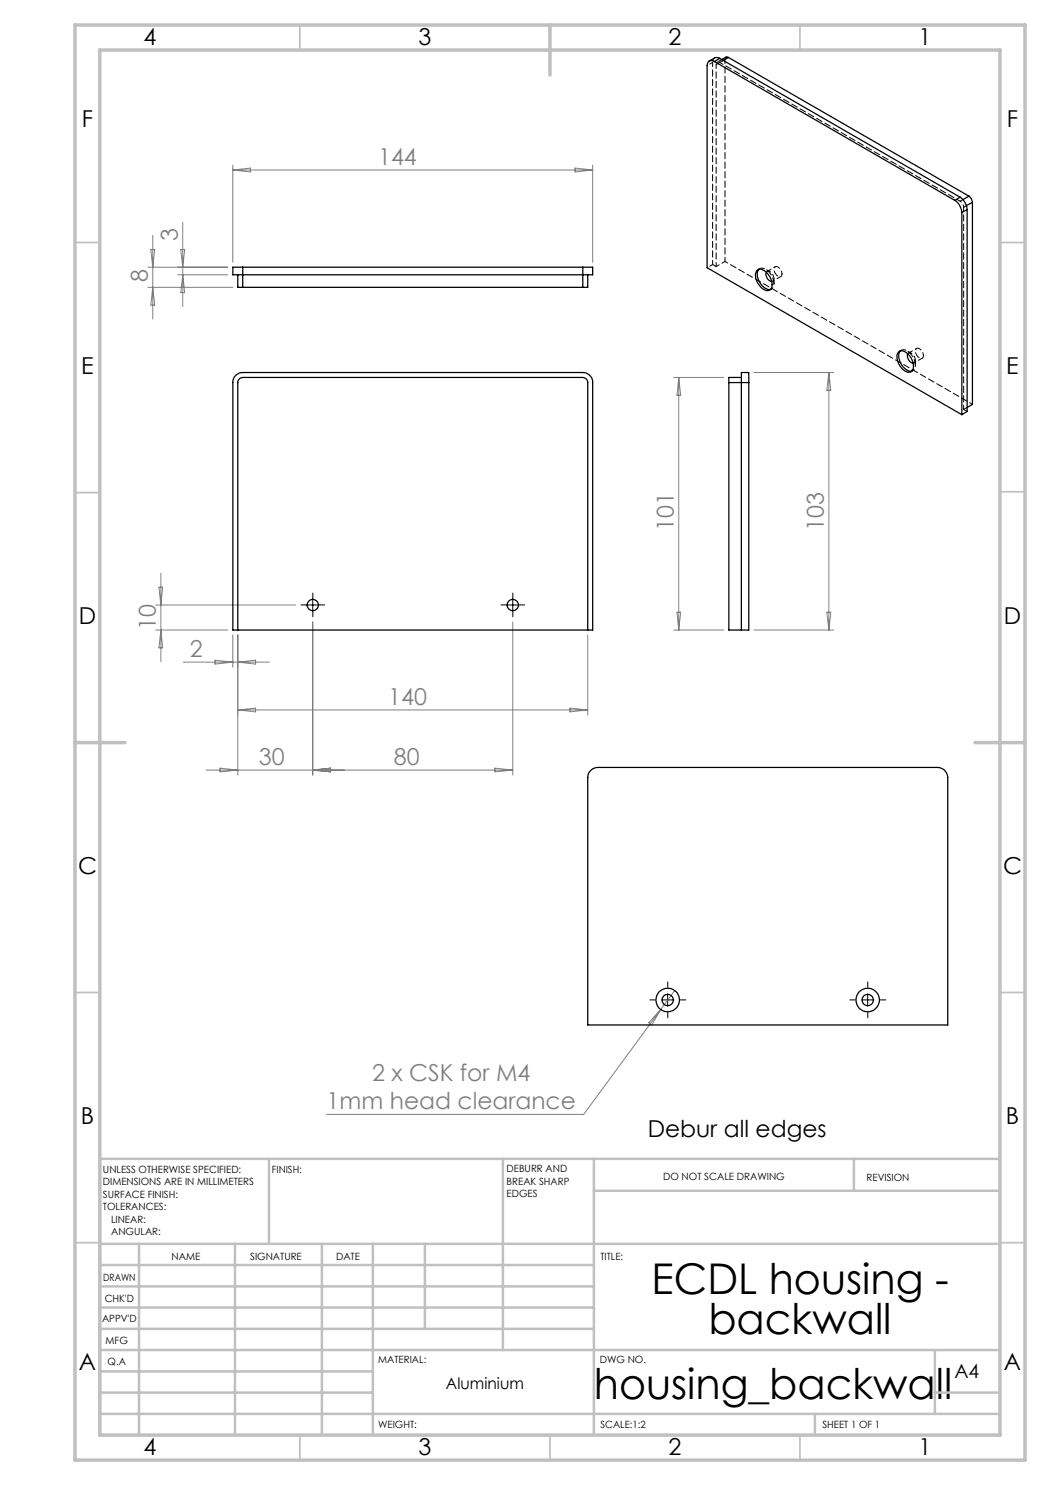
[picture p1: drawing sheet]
<svg xmlns="http://www.w3.org/2000/svg" width="210mm" height="297mm" viewBox="0 0 210 297" stroke-linecap="round" stroke-linejoin="round" font-family="sans-serif">
<g fill="none" stroke="#000" stroke-width=".2" stroke-dasharray="15.2 1.3 1.3 1.3">
<path d="M62.6 119.7v-1.1M102.6 119.7v-1.1M61.3 121h-1.1M62.6 122.2v1.2M63.8 121h1.1M101.3 121h-1.1M102.6 122.2v1.2M103.8 121h1.1M131.1 200h-1.1M133.6 197.5v-1.1M136.1 200h1.1M171.1 200h-1.1"/>
<path d="M173.6 197.5v-1.1M176.1 200h1.1M133.6 202.5v1.1M173.6 202.5v1.1"/>
</g>
<path d="M62.5 119.8v2.5M102.6 119.8v2.5M61.3 121h2.5M101.3 121h2.5M132.3 200h2.5M133.5 198.8v2.5M172.3 200h2.5M173.5 198.8v2.5" fill="none" stroke="#000" stroke-width=".2"/>
<g fill="none" stroke="#c0c0c0" stroke-width=".35">
<path d="M60 5v5M160 5v5M15 48.5h5M200 48.5h5M15 98.5h5M200 98.4h5M15 198.5h5M200 198.5h5M15 248.5h5M200 248.5h5M60 287v5M110 287v5"/>
<path d="M160 287v5"/>
</g>
<g fill="none" stroke="#c0c0c0" stroke-width=".5">
<path d="M53.8 231.8v17M100.6 231.8v38.2M118.8 231.8v55.2M118.8 238.2h81.2M170.8 231.8v6.4M200 231.8h-180v55.2M20 248.8h180M20 257.3h98.8M20 253h98.8M27.8 248.8v38.2M47 248.8v38.2M64.4 248.8v38.2"/>
<path d="M74.6 248.8v38.2M85 248.8v17M20 265.8h98.8M20 261.5h98.8M20 278.5h54.6M20 274.3h54.6M20 270h180M187 278.5h13M187 270v12.8M20 282.8h180M163 282.8v4.2"/>
</g>
<path d="M15 5h190v287h-190zM20 10h180v277h-180zM110 5v10M15 148.5h10M195 148.5h10" fill="none" stroke="#c0c0c0" stroke-width=".7"/>
<g fill="none" stroke="#808080" stroke-width=".2">
<path d="M46.6 33v19.5M46.6 34h71.9M46.6 34l3.5-.4v.8zM115 33.6l3.5 .4-3.5 .4zM118.5 33v19.5M29.6 57.5h17M29.6 53.4h15.9M30.2 49.9h.7l-.3 3.5zM30.6 47.1v16.7M30.6 57.5l.3 3.5h-.7zM35.6 55h9.9M36.2 49.9h.7l-.4 3.5z"/>
<path d="M36.5 44.4v16.9M36.5 55l.4 3.5h-.7zM134.8 75.5h9.9M135.7 75.5v50.5M135.7 75.5l.4 3.6h-.7zM150.8 74.5h16M165.8 74.5v51.5M165.8 74.5l.4 3.6h-.8zM31.8 117.4h.7l-.3 3.6zM32.2 114.6v17.8M31.2 126h14.3M31.2 121h28"/>
<path d="M32.2 126l.3 3.6h-.7zM36.7 132.4h17.2M43 132l3.6 .4-3.6 .4zM46.6 127v6.5M47.6 127v28M47.6 132.4l3.5-.4v.8zM62.5 124.4v30.6M102.6 124.4v30.6M117.5 127v16M134.8 126h9.9M135.4 122.4h.7l-.4 3.6zM150.8 126h16"/>
<path d="M165.4 122.4h.8l-.4 3.6zM41.2 154h61.4M44 153.6l3.6 .4-3.6 .4zM47.6 142l3.5-.4v.8zM47.6 142h69.9M62.5 154l3.6-.4v.8zM99 153.6l3.6 .4-3.6 .4zM114 141.6l3.5 .4-3.5 .4zM134.9 198.1l-2.7 3.8M132.2 201.9l-15.5 21h-51.4M132.2 201.9l-1.8 3.1-.6-.5z"/>
</g>
<g fill="none" stroke="#000" stroke-width=".25">
<path d="M142.9 12.3a.88 .88 0 0 0-1-.1 .88 .88 0 0 0-.5 .9v40.4l51 29.4M142.9 12.3l48.1 27.8M143.9 11.7l-.9-.2-1.1 .7M143.9 11.7l-1 .6M143.9 11.7l48.1 27.7M145.7 11.5l-.4-.1-1 .5M145.7 11.5l48.1 27.7M145.7 11.5l-1.1 .6M192 39.4a3.4 3.4 0 0 1 1.4 2.5M192 39.4l-1 .7M193.8 39.2a1.6 1.6 0 0 1 .7 1.3M193.8 39.2l-1.2 .7"/>
<path d="M47.6 55v2.5h.9M48.5 53.4h-1.9v1.6h71.9v-1.6h-1.9M48.5 53.4v4.1M48.5 53.4h68.1M48.5 57.5h68.1M116.6 53.4v4.1M117.5 55v2.5h-.9M151.3 54.1a1.24 1.24 0 0 1 1.9 .3 3.2 3.2 0 0 1 1 3.3 1.13 1.13 0 0 1-1.8 0 3.1 3.1 0 0 1-1.1-3.6zM151.8 53.9a2.78 2.78 0 0 0 1 3.6l.8 .4h.5M153.3 54.5a1.45 1.45 0 0 0 1 1.8M191 40.1a3.2 3.2 0 0 1 1.4 2.4M192.4 42.5v40.4"/>
<path d="M193.4 41.9l-1 .6M193.4 41.9v40.4l-1 .6M194.5 40.5v40.4l-1.1 .6M194.5 40.5l-1.2 .6M47 75.2l.9-.6 .6-.1h68.1a1.97 1.97 0 0 1 1.9 2v49.5h-71.9v-49.8zM145.8 76.5v49.5h4v-49.5M145.8 76.5h4M148.3 75.5h-2.5v1M149.8 76.5v-2h-1.5v51.5M179.6 70.5a1.24 1.24 0 0 1 1.9 .2 2.82 2.82 0 0 1 .9 3.5 1.78 1.78 0 0 1-2.4-1 2.64 2.64 0 0 1-.4-2.7zM180.1 70.2a2.78 2.78 0 0 0 1 3.6l.8 .4h.5M181.5 70.8a1.52 1.52 0 0 0 1.1 1.8"/>
<path d="M47.6 126v-49.5a1.02 1.02 0 0 1 .9-1h68.1a1.02 1.02 0 0 1 .9 1v49.5M118.3 154l.6-.4 .7-.1h67.9a2.03 2.03 0 0 1 2 2v49.5h-72v-49.5l.3-1z"/>
<circle cx="62.5" cy="121" r="1.12"/>
<circle cx="102.5" cy="121" r="1.12"/>
<circle cx="133.5" cy="200" r="1.12"/>
<circle cx="133.5" cy="200" r="2.35"/>
<circle cx="173.5" cy="200" r="1.12"/>
<circle cx="173.5" cy="200" r="2.35"/>
</g>
<path d="M154.1 57.9l.5-.4 .2-.8M156.4 54.8a1.36 1.36 0 0 0-1.3-1.5 1.26 1.26 0 0 0 1.1 2l.2-.5M192.7 41.5a1.56 1.56 0 0 0-.7-1.3M182.4 74.2l.5-.4 .2-.8M184.7 71.1a1.36 1.36 0 0 0-1.4-1.4 1.26 1.26 0 0 0 1.2 1.9l.2-.5" fill="none" stroke="#000" stroke-width=".2" stroke-dasharray="1.3 .6" stroke-dashoffset=".7"/>
<path d="M142.5 12.5v40.4M143.2 12.9v40.4M143.9 12.5l.7-.4M145 11.9v40.4M142.5 52.9l.7 .4M154.4 56.3l.3-.2 .1-.4M154.8 55.7a1.36 1.36 0 0 0-1.3-1.4l-.2 .1M182.6 72.6l.4-.2 .1-.4M183.1 72a1.36 1.36 0 0 0-1.4-1.4l-.1 .2M192.7 81.9l.7-.4M192.7 81.9v-40.4M192.7 81.9l.7 .4" fill="none" stroke="#000" stroke-width=".2" stroke-dasharray="1.3 .6" stroke-dashoffset=".4"/>
<path d="M142.9 11.6l-.3 .4-.1 .5M143.9 12.5a.43 .43 0 0 0-.5-.1 .43 .43 0 0 0-.2 .5M144.4 11.9l-1 .5M154 54.3l-.9-.5M154.8 56.7v-1M192 40.2l-48.1-27.7M182.3 70.7l-.9-.5M183.1 73v-1" fill="none" stroke="#000" stroke-width=".2" stroke-dasharray="1.3 .6" stroke-dashoffset=".5"/>
<path d="M142.5 12.5l-1 .6M143.2 12.9l1.8-1M142.5 52.9l-1 .6M143.2 53.3l1.8-1M145 52.3l49.5 28.6" fill="none" stroke="#000" stroke-width=".2" stroke-dasharray="1.3 .6" stroke-dashoffset=".6"/>
<path d="M154.8 56.7a3.2 3.2 0 0 0-2.5-3.1l-.5 .2M183.1 73a3.2 3.2 0 0 0-2.5-3.1l-.5 .3" fill="none" stroke="#000" stroke-width=".2" stroke-dasharray="1.3 .6" stroke-dashoffset=".1"/>
<path d="M145.2 11.4l-.2 .5M152 53.7l-.4 .2M154 58l.3-.2M180.2 70.1l-.3 .2M182.2 74.3l.4-.2" fill="none" stroke="#000" stroke-width=".2" stroke-dasharray="1.3 .6"/>
<path d="M154.6 56.2l1.6-.9M155 53.4l-1.6 .9M182.8 72.6l1.7-1M183.3 69.7l-1.6 .9" fill="none" stroke="#000" stroke-width=".2" stroke-dasharray="1.3 .6" stroke-dashoffset=".9"/>
<path d="M192 40.2l.6-.3M192.7 41.5l.6-.4" fill="none" stroke="#000" stroke-width=".2" stroke-dasharray="1.3 .6" stroke-dashoffset=".3"/>
<g font-size="8.5">
<text x="130.3" y="258.8">ECDL housing -</text>
<text x="141.7" y="266.9">backwall</text>
<text x="118.8" y="279.7">housing_backwall</text>
</g>
<g font-size="4.7">
<text x="28.7" y="9">4</text>
<text x="83.7" y="9">3</text>
<text x="133.7" y="9">2</text>
<text x="183.7" y="9">1</text>
<text x="16.4" y="25.5">F</text>
<text x="201.4" y="25.5">F</text>
<text x="16.2" y="74.8">E</text>
<text x="201.2" y="74.8">E</text>
<text x="15.8" y="124.8">D</text>
<text x="200.8" y="124.8">D</text>
<text x="15.6" y="174.8">C</text>
<text x="200.6" y="174.8">C</text>
<text x="16.2" y="224.8">B</text>
<text x="129.5" y="227.5">Debur all edges</text>
<text x="201.2" y="224.8">B</text>
<text x="15.8" y="274">A</text>
<text x="200.8" y="274">A</text>
<text x="28.7" y="291">4</text>
<text x="83.7" y="291">3</text>
<text x="133.7" y="291">2</text>
<text x="183.7" y="291">1</text>
</g>
<g font-size="4.7" fill="#808080">
<text x="75.6" y="33">144</text>
<text x="35.6" y="48.3" transform="rotate(-90 35.6 48.3)">3</text>
<text x="29.6" y="56.3" transform="rotate(-90 29.6 56.3)">8</text>
<text x="134.8" y="106.2" transform="rotate(-90 134.8 106.2)">101</text>
<text x="164.8" y="106.2" transform="rotate(-90 164.8 106.2)">103</text>
<text x="31.2" y="126" transform="rotate(-90 31.2 126)">10</text>
<text x="38" y="131.4">2</text>
<text x="77.7" y="141">140</text>
<text x="51.8" y="153">30</text>
<text x="78.8" y="153">80</text>
<text x="65.3" y="221.8">1mm head clearance</text>
<text x="74.4" y="216.3">2 x CSK for M4</text>
</g>
<text font-size="3.9" x="190.9" y="275.5">A4</text>
<text font-size="3.2" x="89.2" y="277.9">Aluminium</text>
<g font-size="2">
<text x="20.6" y="234.6">UNLESS OTHERWISE SPECIFIED:</text>
<text x="20.6" y="237.1">DIMENSIONS ARE IN MILLIMETERS</text>
<text x="20.6" y="239.6">SURFACE FINISH:</text>
<text x="54.4" y="234.6">FINISH:</text>
<text x="101.3" y="234.5">DEBURR AND</text>
<text x="101.3" y="237">BREAK SHARP</text>
<text x="101.3" y="239.5">EDGES</text>
<text x="132.6" y="236">DO NOT SCALE DRAWING</text>
<text x="173.3" y="236.2">REVISION</text>
<text x="20.6" y="242.1">TOLERANCES:</text>
<text x="22.2" y="244.6">LINEAR:</text>
<text x="22.2" y="247.1">ANGULAR:</text>
<text x="34.3" y="252">NAME</text>
<text x="50" y="251.9">SIGNATURE</text>
<text x="67.2" y="251.9">DATE</text>
<text x="120.1" y="251.9">TITLE:</text>
<text x="20.6" y="256.1">DRAWN</text>
<text x="20.9" y="260.3">CHK'D</text>
<text x="20.4" y="264.4">APPV'D</text>
<text x="21.1" y="268.8">MFG</text>
<text x="21.5" y="273">Q.A</text>
<text x="75.6" y="272.5">MATERIAL:</text>
<text x="120" y="272.5">DWG NO.</text>
<text x="75.6" y="285.5">WEIGHT:</text>
<text x="120.1" y="285.6">SCALE:1:2</text>
<text x="164.5" y="285.6">SHEET 1 OF 1</text>
</g>
</svg>
